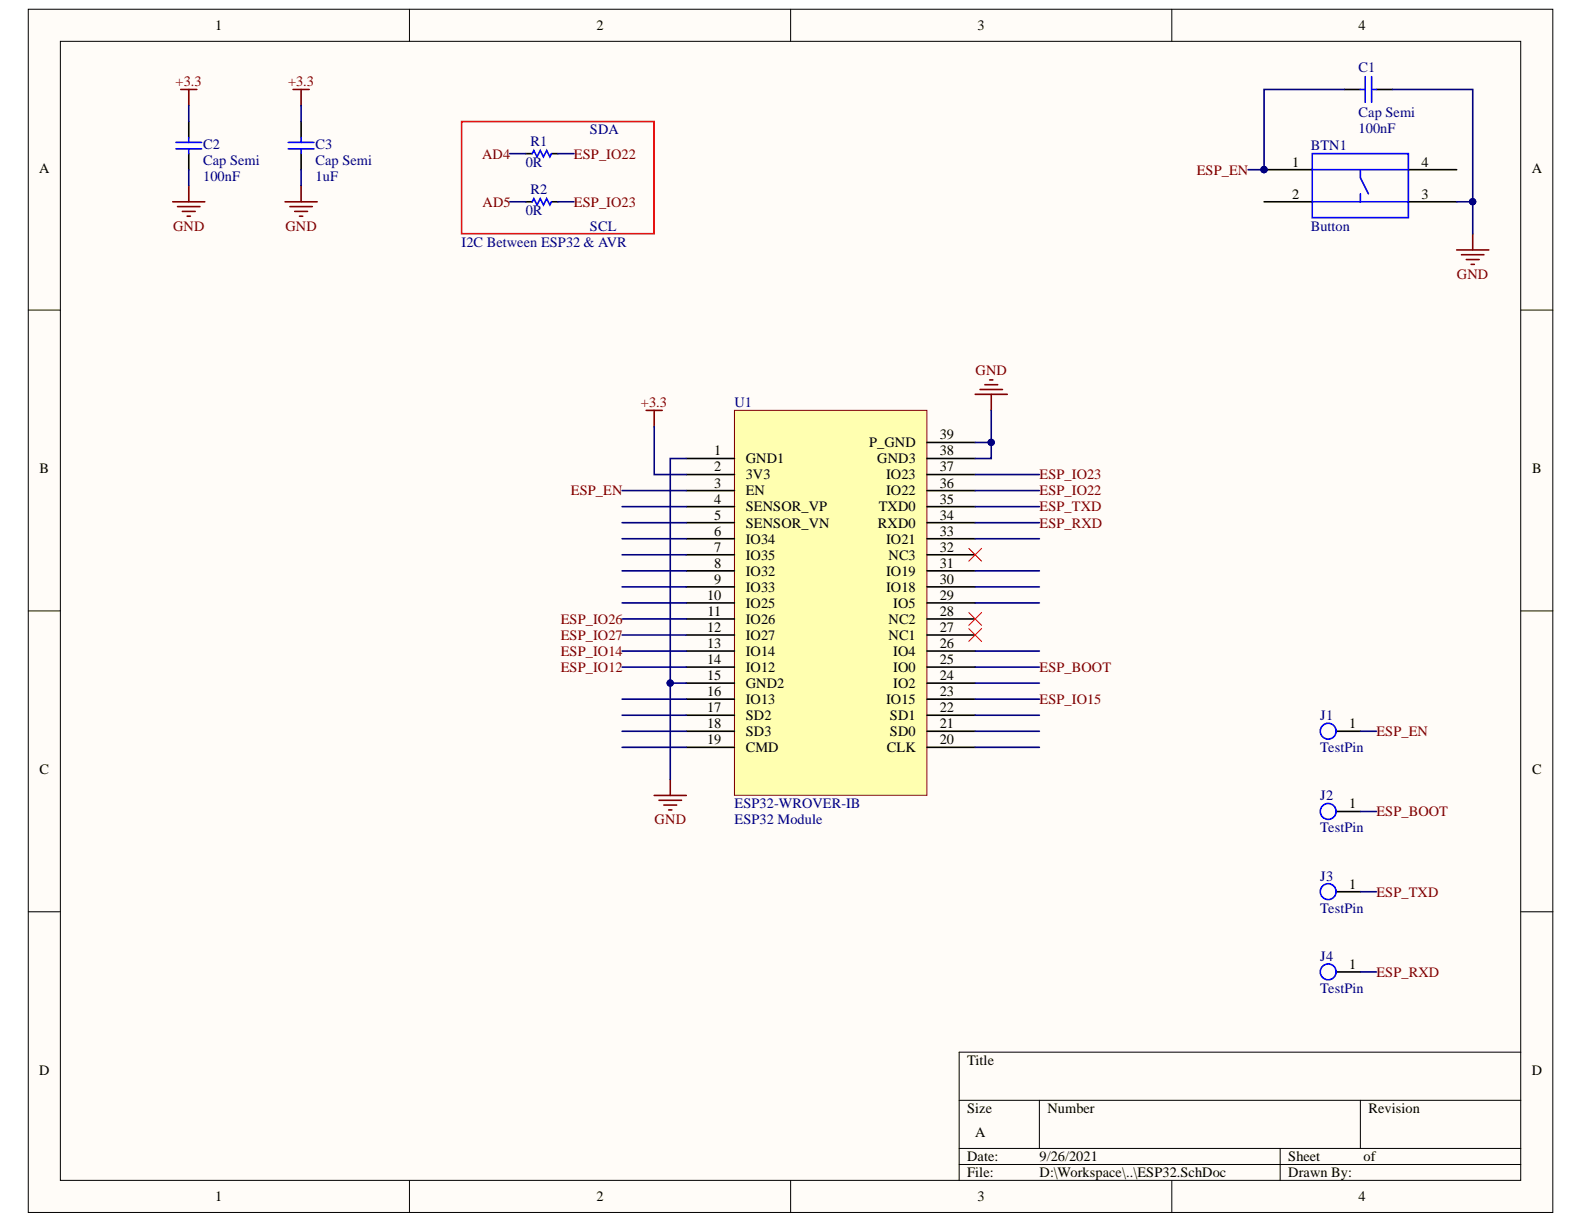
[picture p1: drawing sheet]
<svg xmlns="http://www.w3.org/2000/svg" width="279mm" height="216mm" viewBox="0 0 279 216" stroke-linecap="round" stroke-linejoin="round" font-family="sans-serif">
<g fill="#fffcf8" stroke="#000" stroke-width=".18">
<path d="M5 1.6h268.9v212.3h-268.9z"/>
<path d="M10.6 7.3h257.6v200.9h-257.6z"/>
</g>
<g fill="none" stroke="#000" stroke-width=".18">
<path d="M72.2 1.6v5.7M139.5 1.6v5.7M206.7 1.6v5.7M5 54.7h5.6M268.3 54.7h5.6M5 107.8h5.6M268.3 107.8h5.6M5 160.8h5.6M268.3 160.8h5.6M169.2 194.1h99.1M183.3 194.1v8.5M240 194.1v8.5"/>
<path d="M268.3 185.6h-99.1v22.6M72.2 208.2v5.7M139.5 208.2v5.7M169.2 202.6h99.1M169.2 205.4h99.1M206.7 208.2v5.7M225.8 202.6v5.6"/>
</g>
<path d="M129.5 72.4h34v67.9h-34z" fill="#ffffb0" stroke="#800000" stroke-width=".18"/>
<g fill="none" stroke="#000" stroke-width=".28">
<path d="M237.1 15.8h2.9M242.8 15.8h2.8M33.3 21.4v2.9M33.3 27.1v2.8M53.1 21.4v2.9M53.1 27.1v2.8M92.7 35.6h1.2M92.7 27.1h1.2M97.3 35.6h1.1M97.3 27.1h1.1M223 29.9h8.5M223 35.6h8.5"/>
<path d="M248.4 29.9h8.5M248.4 35.6h8.5M163.5 78h8.5M121.1 80.9h8.4M121.1 83.7h8.4M121.1 86.5h8.4M121.1 89.4h8.4M121.1 92.2h8.4M121.1 95h8.4M121.1 97.9h8.4M163.5 80.9h8.5M163.5 83.7h8.5"/>
<path d="M163.5 86.5h8.5M163.5 89.4h8.5M163.5 92.2h8.5M163.5 95h8.5M163.5 97.9h8.5M121.1 100.7h8.4M121.1 103.5h8.4M121.1 106.3h8.4M121.1 109.2h8.4M121.1 112h8.4M121.1 114.8h8.4M121.1 117.7h8.4"/>
<path d="M163.5 100.7h8.5M163.5 103.5h8.5M163.5 106.3h8.5M163.5 109.2h8.5M163.5 112h8.5M163.5 114.8h8.5M163.5 117.7h8.5M121.1 120.5h8.4M121.1 123.3h8.4M121.1 126.2h8.4M121.1 129h8.4M121.1 131.8h8.4"/>
<path d="M163.5 120.5h8.5M163.5 123.3h8.5M163.5 126.2h8.5M163.5 129h8.5M163.5 131.8h8.5M235.7 129h4.3M235.7 143.1h4.3M235.7 157.3h4.3M235.7 171.4h4.3"/>
</g>
<g fill="none" stroke="#800000" stroke-width=".28">
<path d="M31.9 15.8h2.8M33.3 15.8v2.8M51.7 15.8h2.8M53.1 15.8v2.8M30.5 35.6h5.6M31.3 36.4h4M32.2 37.3h2.2M33 38.1h.6M33.3 32.8v2.8M50.3 35.6h5.6M51.1 36.4h4M52 37.3h2.2"/>
<path d="M52.8 38.1h.6M53.1 32.8v2.8M256.9 44.1h5.7M257.8 44.9h4M258.6 45.8h2.3M259.5 46.6h.6M259.8 41.3v2.8M114 72.4h2.8M115.4 72.4v2.8M172 69.6h5.7M172.9 68.7h3.9M173.7 67.9h2.3"/>
<path d="M174.6 67h.5M174.8 69.6v2.8M118.2 137.5v2.8M115.4 140.3h5.7M116.2 141.2h4M117.1 142h2.3M117.9 142.9h.6"/>
</g>
<g fill="none" stroke="#00f" stroke-width=".28">
<path d="M240 15.8h.8M240.8 13.5v4.5M241.9 13.5v4.5M241.9 15.8h.9M31 25.1h4.6M31 26.3h4.6M33.3 24.3v.8M33.3 26.3v.8M50.8 25.1h4.6M50.8 26.3h4.6M53.1 24.3v.8M53.1 26.3v.8"/>
<path d="M93.9 27.1l.3-.6 .5 1.2 .6-1.2 .6 1.2 .5-1.2 .6 1.2 .3-.6M93.9 35.6l.3-.6 .5 1.2 .6-1.2 .6 1.2 .5-1.2 .6 1.2 .3-.6M231.5 27.1h16.9v11.3h-16.9zM231.5 29.9h16.9M231.5 35.6h16.9M240 29.9v1.4l1.4 2.9M240 34.2v1.4"/>
<circle cx="234.3" cy="129" r="1.4"/>
<circle cx="234.3" cy="157.3" r="1.4"/>
<circle cx="234.3" cy="143.1" r="1.4"/>
<circle cx="234.3" cy="171.4" r="1.4"/>
</g>
<g fill="#000080" stroke="#000080" stroke-width=".18">
<circle cx="223" cy="29.9" r=".55"/>
<circle cx="118.2" cy="120.5" r=".55"/>
<circle cx="259.8" cy="35.6" r=".55"/>
<circle cx="174.8" cy="78" r=".55"/>
</g>
<path d="M170.9 96.7l2.2 2.3M173.1 96.7l-2.2 2.3M170.9 108l2.2 2.3M170.9 110.9l2.2 2.2M173.1 108l-2.2 2.3M173.1 110.9l-2.2 2.2" fill="none" stroke="#f00" stroke-width=".18"/>
<path d="M81.4 21.4h34v19.8h-34z" fill="none" stroke="#f00" stroke-width=".28"/>
<g fill="none" stroke="#000080" stroke-width=".28">
<path d="M33.3 18.6v2.8M53.1 18.6v2.8M237.1 15.8h-14.1v14.1h-2.9M245.6 15.8h14.2v19.8M33.3 29.9v2.9M53.1 29.9v2.9M89.9 27.1h2.8M89.9 35.6h2.8M98.4 27.1h2.8M98.4 35.6h2.8M256.9 35.6h2.9v5.7M115.4 75.2v8.5h5.7"/>
<path d="M172 78h2.8v2.9h-2.8M174.8 72.4v5.6M109.7 86.5h11.4M109.7 89.4h11.4M109.7 92.2h11.4M109.7 95h11.4M109.7 97.9h11.4M121.1 80.9h-2.9v56.6M172 86.5h11.3M172 89.4h11.3M172 92.2h11.3M172 95h11.3"/>
<path d="M172 83.7h11.3M109.7 100.7h11.4M109.7 103.5h11.4M109.7 106.3h11.4M109.7 109.2h11.4M109.7 112h11.4M109.7 114.8h11.4M109.7 117.7h11.4M172 100.7h11.3M172 103.5h11.3M172 106.3h11.3M172 114.8h11.3"/>
<path d="M172 117.7h11.3M109.7 123.3h11.4M109.7 126.2h11.4M109.7 129h11.4M109.7 131.8h11.4M118.2 120.5h2.9M172 123.3h11.3M172 126.2h11.3M172 129h11.3M172 120.5h11.3M172 131.8h11.3M240 129h2.8"/>
<path d="M240 143.1h2.8M240 157.3h2.8M240 171.4h2.8"/>
</g>
<g font-size="2.5">
<text x="38" y="5.3">1</text>
<text x="105.2" y="5.3">2</text>
<text x="172.4" y="5.3">3</text>
<text x="239.7" y="5.3">4</text>
<text x="227.9" y="29.4">1</text>
<text x="250.7" y="29.4">4</text>
<text x="6.9" y="30.4">A</text>
<text x="227.9" y="35">2</text>
<text x="250.7" y="35">3</text>
<text x="270.2" y="30.4">A</text>
<text x="165.8" y="77.5">39</text>
<text x="7" y="83.5">B</text>
<text x="126" y="80.3">1</text>
<text x="126" y="83.2">2</text>
<text x="131.5" y="81.7">GND1</text>
<text x="153.3" y="78.9">P_GND</text>
<text x="154.7" y="81.7">GND3</text>
<text x="165.8" y="83.2">37</text>
<text x="165.8" y="80.3">38</text>
<text x="270.3" y="83.5">B</text>
<text x="126" y="86">3</text>
<text x="126" y="88.8">4</text>
<text x="131.5" y="84.6">3V3</text>
<text x="131.5" y="87.4">EN</text>
<text x="156.3" y="87.4">IO22</text>
<text x="156.3" y="84.6">IO23</text>
<text x="165.8" y="88.8">35</text>
<text x="165.8" y="86">36</text>
<text x="126" y="91.7">5</text>
<text x="126" y="94.5">6</text>
<text x="131.5" y="90.2">SENSOR_VP</text>
<text x="131.5" y="93.1">SENSOR_VN</text>
<text x="131.5" y="95.9">IO34</text>
<text x="154.9" y="93.1">RXD0</text>
<text x="155" y="90.2">TXD0</text>
<text x="156.3" y="95.9">IO21</text>
<text x="165.8" y="94.5">33</text>
<text x="165.8" y="91.7">34</text>
<text x="126" y="97.3">7</text>
<text x="126" y="100.1">8</text>
<text x="131.5" y="98.7">IO35</text>
<text x="131.5" y="101.5">IO32</text>
<text x="156.3" y="101.5">IO19</text>
<text x="156.7" y="98.7">NC3</text>
<text x="165.8" y="100.1">31</text>
<text x="165.8" y="97.3">32</text>
<text x="124.7" y="105.8">10</text>
<text x="126" y="103">9</text>
<text x="131.5" y="104.4">IO33</text>
<text x="131.5" y="107.2">IO25</text>
<text x="156.3" y="104.4">IO18</text>
<text x="157.6" y="107.2">IO5</text>
<text x="165.8" y="105.8">29</text>
<text x="165.8" y="103">30</text>
<text x="124.7" y="111.5">12</text>
<text x="124.8" y="108.6">11</text>
<text x="131.5" y="110">IO26</text>
<text x="131.5" y="112.9">IO27</text>
<text x="156.7" y="112.9">NC1</text>
<text x="156.7" y="110">NC2</text>
<text x="165.8" y="111.5">27</text>
<text x="165.8" y="108.6">28</text>
<text x="124.7" y="114.3">13</text>
<text x="124.7" y="117.1">14</text>
<text x="124.7" y="120">15</text>
<text x="131.5" y="115.7">IO14</text>
<text x="131.5" y="118.5">IO12</text>
<text x="157.6" y="118.5">IO0</text>
<text x="157.6" y="115.7">IO4</text>
<text x="165.8" y="120">24</text>
<text x="165.8" y="117.1">25</text>
<text x="165.8" y="114.3">26</text>
<text x="124.7" y="122.8">16</text>
<text x="124.7" y="125.6">17</text>
<text x="131.5" y="121.4">GND2</text>
<text x="131.5" y="124.2">IO13</text>
<text x="156.3" y="124.2">IO15</text>
<text x="157.6" y="121.4">IO2</text>
<text x="165.8" y="125.6">22</text>
<text x="165.8" y="122.8">23</text>
<text x="124.7" y="128.4">18</text>
<text x="124.7" y="131.2">19</text>
<text x="131.5" y="127">SD2</text>
<text x="131.5" y="129.9">SD3</text>
<text x="157" y="129.9">SD0</text>
<text x="157" y="127">SD1</text>
<text x="165.8" y="131.2">20</text>
<text x="165.8" y="128.4">21</text>
<text x="238" y="128.4">1</text>
<text x="7" y="136.6">C</text>
<text x="131.5" y="132.7">CMD</text>
<text x="156.4" y="132.7">CLK</text>
<text x="270.3" y="136.6">C</text>
<text x="238" y="142.6">1</text>
<text x="238" y="156.7">1</text>
<text x="238" y="170.9">1</text>
<text x="6.9" y="189.6">D</text>
<text x="170.6" y="187.9">Title</text>
<text x="270.2" y="189.6">D</text>
<text x="170.6" y="196.4">Size</text>
<text x="184.7" y="196.4">Number</text>
<text x="241.4" y="196.4">Revision</text>
<text x="172" y="200.6">A</text>
<text x="170.6" y="204.9">Date:</text>
<text x="170.6" y="207.7">File:</text>
<text x="183.4" y="204.9">9/26/2021</text>
<text x="183.4" y="207.7">D:\Workspace\..\ESP32.SchDoc</text>
<text x="227.2" y="204.9">Sheet</text>
<text x="227.2" y="207.7">Drawn By:</text>
<text x="240.5" y="204.9">of</text>
<text x="38" y="211.9">1</text>
<text x="105.2" y="211.9">2</text>
<text x="172.4" y="211.9">3</text>
<text x="239.7" y="211.9">4</text>
</g>
<g font-size="2.5" fill="#800000">
<text x="31" y="15.2">+3.3</text>
<text x="50.8" y="15.2">+3.3</text>
<text x="85" y="28">AD4</text>
<text x="101.2" y="28">ESP_IO22</text>
<text x="211.1" y="30.8">ESP_EN</text>
<text x="30.5" y="40.7">GND</text>
<text x="50.3" y="40.7">GND</text>
<text x="85.1" y="36.5">AD5</text>
<text x="101.2" y="36.5">ESP_IO23</text>
<text x="257" y="49.2">GND</text>
<text x="113.1" y="71.8">+3.3</text>
<text x="172.1" y="66.2">GND</text>
<text x="100.7" y="87.4">ESP_EN</text>
<text x="183.4" y="87.4">ESP_IO22</text>
<text x="183.4" y="84.6">ESP_IO23</text>
<text x="183.4" y="90.2">ESP_TXD</text>
<text x="183.4" y="93.1">ESP_RXD</text>
<text x="98.9" y="110">ESP_IO26</text>
<text x="98.9" y="112.9">ESP_IO27</text>
<text x="98.9" y="118.5">ESP_IO12</text>
<text x="98.9" y="115.7">ESP_IO14</text>
<text x="183.4" y="118.5">ESP_BOOT</text>
<text x="183.4" y="124.2">ESP_IO15</text>
<text x="242.8" y="129.9">ESP_EN</text>
<text x="115.5" y="145.4">GND</text>
<text x="242.8" y="144">ESP_BOOT</text>
<text x="242.8" y="158.2">ESP_TXD</text>
<text x="242.8" y="172.3">ESP_RXD</text>
</g>
<g font-size="2.5" fill="#000080">
<text x="239.7" y="12.7">C1</text>
<text x="104.1" y="23.7">SDA</text>
<text x="239.7" y="23.4">100nF</text>
<text x="239.7" y="20.6">Cap Semi</text>
<text x="35.8" y="26.2">C2</text>
<text x="35.8" y="29.1">Cap Semi</text>
<text x="55.7" y="26.2">C3</text>
<text x="55.7" y="29.1">Cap Semi</text>
<text x="92.7" y="29.4">0R</text>
<text x="93.6" y="25.7">R1</text>
<text x="231.2" y="26.5">BTN1</text>
<text x="35.8" y="31.9">100nF</text>
<text x="55.7" y="31.9">1uF</text>
<text x="93.6" y="34.2">R2</text>
<text x="92.7" y="37.9">0R</text>
<text x="104.1" y="40.7">SCL</text>
<text x="231.2" y="40.7">Button</text>
<text x="81.4" y="43.5">I2C Between ESP32 &amp; AVR</text>
<text x="129.5" y="71.8">U1</text>
<text x="232.9" y="127">J1</text>
<text x="232.9" y="132.7">TestPin</text>
<text x="129.5" y="142.6">ESP32-WROVER-IB</text>
<text x="232.9" y="141.2">J2</text>
<text x="129.5" y="145.4">ESP32 Module</text>
<text x="232.9" y="146.8">TestPin</text>
<text x="232.9" y="155.3">J3</text>
<text x="232.9" y="161">TestPin</text>
<text x="232.9" y="169.5">J4</text>
<text x="232.9" y="175.1">TestPin</text>
</g>
</svg>
